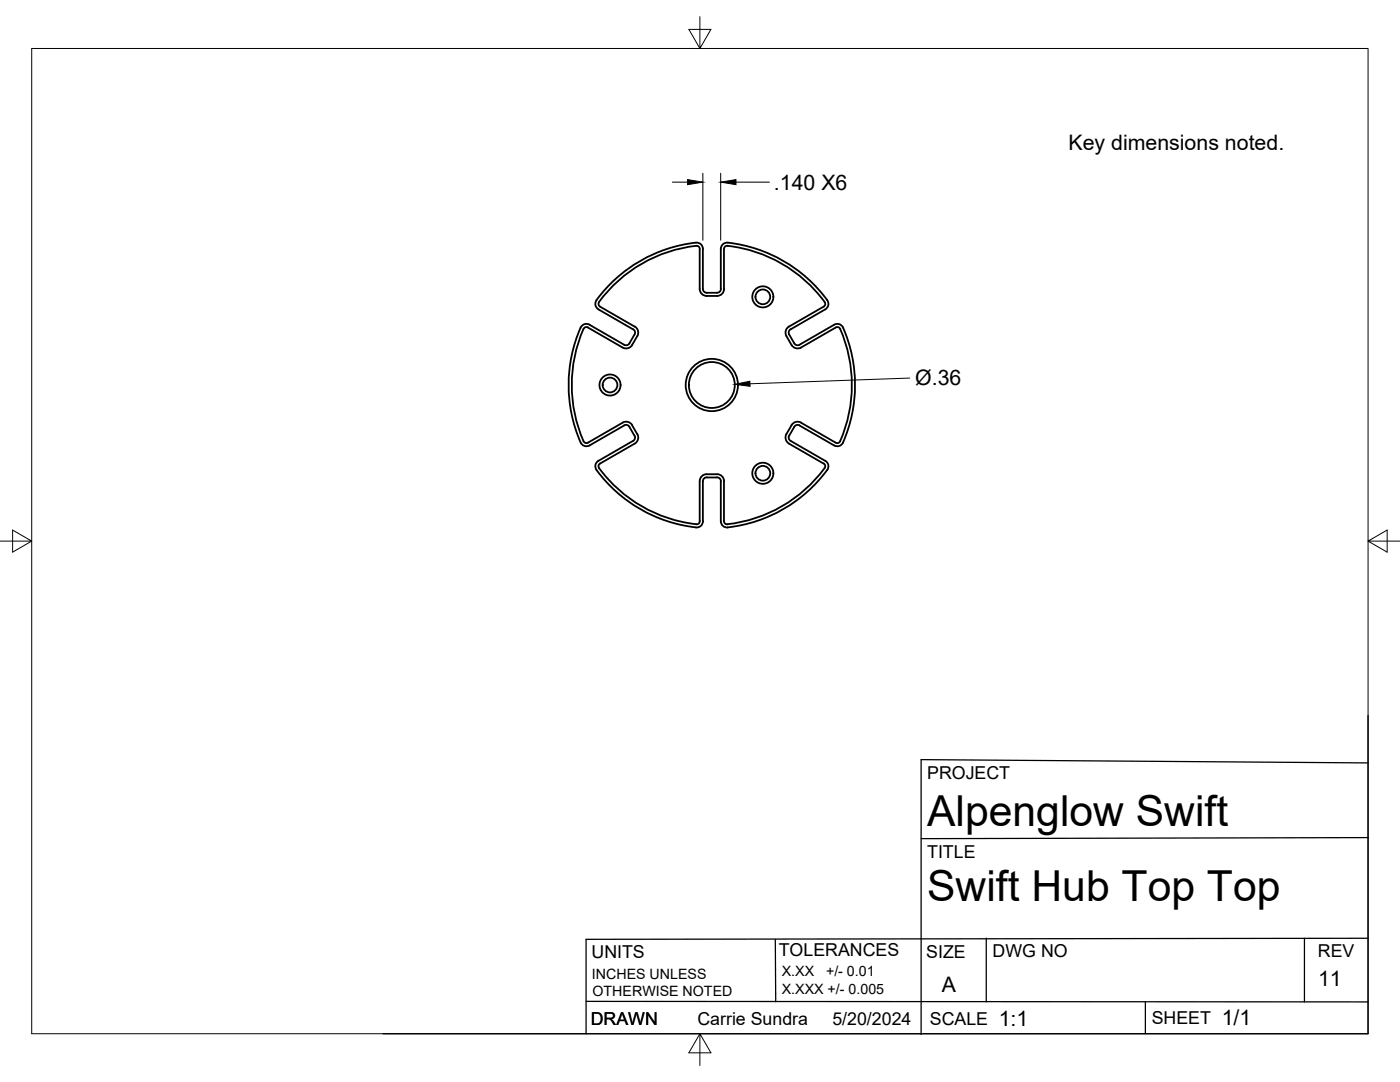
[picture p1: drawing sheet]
<svg xmlns="http://www.w3.org/2000/svg" width="279mm" height="216mm" viewBox="0 0 279 216" stroke-linecap="round" stroke-linejoin="round" font-family="sans-serif">
<!-- layer: Visible -->
<g fill="none" stroke="#000" stroke-width=".36">
<path d="M139.6 57.6a1.41 1.41 0 0 0 1.4 1.5h2.1a1.41 1.41 0 0 0 1.4-1.5M139.6 57.7l.1-8-.4-.6a27.3 27.3 0 0 0-19.7 11.1M140.3 49.7v8M140.3 57.6a.77 .77 0 0 0 .7 .8h2.1a.77 .77 0 0 0 .8-.8M140.3 49.7a1.28 1.28 0 0 0-1.4-1.3 28.4 28.4 0 0 0-20 11.7l-.1 .5 .1 .6 .5 .5M144.5 57.7v-8l.3-.6a27.3 27.3 0 0 1 19.8 11.1M145.3 48.4a28.6 28.6 0 0 1 19.8 11.5M145.3 48.4a1.28 1.28 0 0 0-1.5 1.3v8M165.1 59.9a1.28 1.28 0 0 1-.4 1.8M115.9 65.4a28 28 0 0 0 .3 23.3l.7 .3 .8-.1M117.7 64.8l6.9 4a.77 .77 0 0 0 1-.3M117.7 64.8a1.28 1.28 0 0 0-1.8 .6"/>
<path d="M119.4 61.7l6.9 4M119.6 60.2l-.1 .6 .3 .4 6.9 4a1.35 1.35 0 0 1 .5 1.9l-1 1.7M126.2 68.8a1.41 1.41 0 0 1-1.9 .5l-7.1-4-.5 .1a26.9 26.9 0 0 0 0 22.9h.7l6.8-4M126.4 65.7a.77 .77 0 0 1 .2 1.1l-1 1.7M159.9 69.3l6.9-4 .7 .1a27.1 27.1 0 0 1 0 22.9h-.7l-6.9-4M164.4 61.2l-6.9 3.9a1.41 1.41 0 0 0-.5 2l1 1.7a1.41 1.41 0 0 0 1.9 .5M164.6 60.2l.1 .6-.3 .4M164.7 61.7l-6.9 4a.77 .77 0 0 0-.3 1.1l1 1.7a.76 .76 0 0 0 1.1 .3l6.9-4a1.28 1.28 0 0 1 1.8 .6M168.3 65.4a28.6 28.6 0 0 1 0 22.9M119.6 93.4a28 28 0 0 0 19.3 11.2M124.3 84.3a1.41 1.41 0 0 1 1.9 .5M124.6 84.9l-6.9 4"/>
<path d="M124.6 84.9a.77 .77 0 0 1 1 .3M125.6 85.2l1 1.7a.77 .77 0 0 1-.2 1.1M126.2 84.9l1 1.7a1.41 1.41 0 0 1-.5 1.9l-7.1 4.1-.2 .5 .2 .3M126.3 88l-6.9 3.9a1.28 1.28 0 0 0-.3 1.9 28.6 28.6 0 0 0 19.8 11.4M141 95.3h2.1M141 94.6h2.1M141 95.3a.77 .77 0 0 0-.7 .7v8M141 94.6a1.41 1.41 0 0 0-1.4 1.4l.1 8-.3 .5-.5 .1M143.1 94.6a1.41 1.41 0 0 1 1.4 1.4v8l.2 .5 .5 .1M143.1 95.3a.77 .77 0 0 1 .8 .7M143.8 96v8a1.28 1.28 0 0 0 1.5 1.3M158 84.9l-1.1 1.7a1.41 1.41 0 0 0 .6 1.9l6.9 4"/>
<path d="M159.6 84.9l6.9 4a1.28 1.28 0 0 0 1.8-.6M159.6 84.9a.76 .76 0 0 0-1.1 .3l-1 1.7a.77 .77 0 0 0 .3 1.1l6.9 3.9a1.28 1.28 0 0 1 .4 1.9M159.9 84.3a1.41 1.41 0 0 0-1.9 .5M164.4 92.5l.3 .4-.1 .5M164.6 93.4a28 28 0 0 1-19.4 11.2M165.1 93.8a28.6 28.6 0 0 1-19.8 11.4M140.3 104a1.28 1.28 0 0 1-1.4 1.3"/>
<circle cx="152.2" cy="59.2" r="2.11"/>
<circle cx="152.2" cy="59.2" r="1.47"/>
<circle cx="121.7" cy="76.8" r="2.11"/>
<circle cx="121.7" cy="76.8" r="1.47"/>
<circle cx="142.1" cy="76.8" r="5.2"/>
<circle cx="142.1" cy="76.8" r="4.6"/>
<circle cx="152.2" cy="94.4" r="2.11"/>
<circle cx="152.2" cy="94.4" r="1.47"/>
</g>
<!-- layer: Border -->
<path d="M6.3 9.7h266.7v196.6h-266.7zM139.7 3.3v6.4l2.2-3.8h-4.4l2.2 3.8M0 108h6.3l-3.8-2.2v4.4l3.8-2.2M273 108l3.8 2.2v-4.4l-3.8 2.2h6.4M139.7 206.3l-2.2 3.8h4.4l-2.2-3.8v6.3" fill="none" stroke="#000" stroke-width=".2"/>
<!-- layer: Titleblock -->
<path d="M273 142.8v63.5h-196.6M273 152.2l-89.2-.6v54.8M273 167.1l-89.2 .2M117 199.8l156 .1M154.7 187.5l.1 12.4M196.8 187.2v12.7M228.6 199.9v6.4M260.3 187.2v12.7M273 187.2l-156 .2v18.9" fill="none" stroke="#000" stroke-width=".25"/>
<!-- layer: FD_Dimensions -->
<path d="M134.2 36.3h3M140.3 34.6v13.3M143.8 34.6v13.3M146.9 36.3h6.7M181.5 75.4l-31.8 1.2" fill="none" stroke="#000" stroke-width=".2"/>
<path d="M137.2 35.8l3.1 .5-3.1 .6zM143.8 36.3l3.1-.5v1.1zM146.6 76.7l3-.6 .1 1z" fill="#000" stroke="#000" stroke-width=".2"/>
<g font-size="8.5">
<text x="185" y="164.9">Alpenglow Swift</text>
<text x="185" y="179.9">Swift Hub Top Top</text>
</g>
<g font-size="4.3">
<text x="213.2" y="30">Key dimensions noted.</text>
<text x="154.5" y="37.8">.140 X6</text>
<text x="182.6" y="76.9">Ø.36</text>
<text x="188" y="197.9">A</text>
<text x="263" y="196.7">11</text>
<text x="199.3" y="204.7">1:1</text>
<text x="243.8" y="204.6">1/1</text>
</g>
<g font-size="3.5">
<text x="185" y="155.5">PROJECT</text>
<text x="185" y="171.2">TITLE</text>
<text x="118" y="191.1">UNITS</text>
<text x="155.4" y="190.8">TOLERANCES</text>
<text x="184.8" y="191.2">SIZE</text>
<text x="198.1" y="191">DWG NO</text>
<text x="263" y="191">REV</text>
<text x="117.9" y="204.5">DRAWN</text>
<text x="139.2" y="204.5">Carrie Sundra</text>
<text x="166.1" y="204.5">5/20/2024</text>
<text x="185.6" y="204.5">SCALE</text>
<text x="229.8" y="204.4">SHEET</text>
</g>
<g font-size="2.8">
<text x="118.1" y="195.4">INCHES UNLESS</text>
<text x="156" y="194.8">X.XX</text>
<text x="164.9" y="194.8">+/- 0.01</text>
<text x="118.3" y="198.8">OTHERWISE NOTED</text>
<text x="156" y="198.2">X.XXX +/- 0.005</text>
</g>
</svg>
